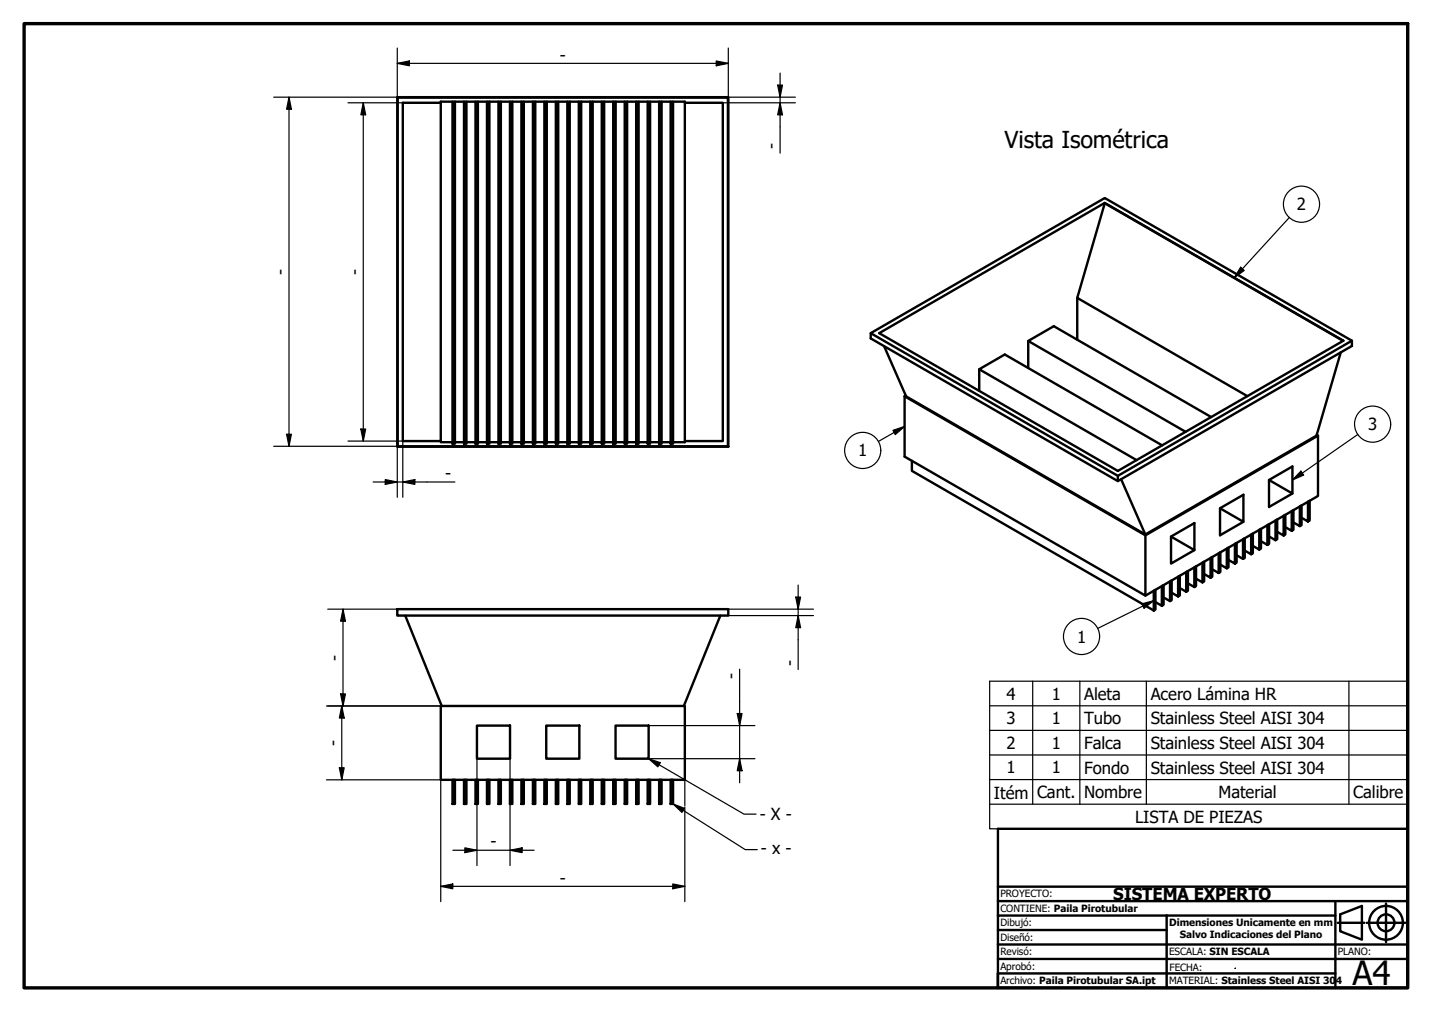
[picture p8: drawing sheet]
<svg xmlns="http://www.w3.org/2000/svg" width="297mm" height="210mm" viewBox="0 0 297 210" stroke-linecap="round" stroke-linejoin="round" font-family="sans-serif">
<!-- layer: Visible (ISO) -->
<g fill="none" stroke="#000" stroke-width=".5">
<path d="M82.4 20.2h68.7v72.5h-68.7zM82.5 20.2h68.5v72.4h-68.5zM91.4 21.3h-7.8v70.2h7.8M93.9 21.1h-2.5v70.6h2.5M93.9 21.1h.5v70.9h-.5zM94.4 21.1h1.9M96.3 21.1h.5v70.9h-.5zM96.8 21.1h1.8M98.6 21.1h.5v70.9h-.5zM99.1 21.1h1.9M101 21.1h.5v70.9h-.5zM101.5 21.1h1.9"/>
<path d="M103.4 21.1h.5v70.9h-.5zM103.9 21.1h1.9M105.8 21.1h.5v70.9h-.5zM106.3 21.1h1.9M108.2 21.1h.5v70.9h-.5zM108.7 21.1h1.8M110.5 21.1h.5v70.9h-.5zM111 21.1h1.9M112.9 21.1h.5v70.9h-.5zM113.4 21.1h1.9M115.3 21.1h.5v70.9h-.5zM115.8 21.1h1.9"/>
<path d="M117.7 21.1h.5v70.9h-.5zM118.2 21.1h1.9M120.1 21.1h.5v70.9h-.5zM120.6 21.1h1.8M122.4 21.1h.5v70.9h-.5zM122.9 21.1h1.9M124.8 21.1h.5v70.9h-.5zM125.3 21.1h1.9M127.2 21.1h.5v70.9h-.5zM127.7 21.1h1.9M129.6 21.1h.5v70.9h-.5zM130.1 21.1h1.9"/>
<path d="M132 21.1h.5v70.9h-.5zM132.5 21.1h1.8M134.3 21.1h.5v70.9h-.5zM134.8 21.1h1.9M136.7 21.1h.5v70.9h-.5zM137.2 21.1h1.9M139.1 21.1h.5v70.9h-.5zM139.6 21.1h2.5v70.6h-2.5M142.1 21.3h7.8v70.2h-7.8M229.2 42.1l-46.8 27 49.5 28.6 46.8-27-49.5-28.5M229.2 42.2l-5.7 19.6 35.2 20.4M229.2 42.2l49.4 28.5"/>
<path d="M180.6 69.1l48.6-28 51.2 29.6v1.1l-48.5 28-51.3-29.6zM180.6 69.1l51.3 29.6M183.4 71.8l4.6 10.4 49.6 28.7 35.5-20.5 5-17.3M203.1 76.6v4.5M213.3 70.7v5.6M223.5 61.8v8.7M280.4 70.7l-48.5 28v1.1M94.4 91.7h1.9M96.8 91.7h1.8M99.1 91.7h1.9M101.5 91.7h1.9M103.9 91.7h1.9"/>
<path d="M106.3 91.7h1.9M108.7 91.7h1.8M111 91.7h1.9M113.4 91.7h1.9M115.8 91.7h1.9M118.2 91.7h1.9M120.6 91.7h1.8M122.9 91.7h1.9M125.3 91.7h1.9M127.7 91.7h1.9M130.1 91.7h1.9M132.5 91.7h1.8"/>
<path d="M134.8 91.7h1.9M137.2 91.7h1.9M187.6 82.2l50 28.8 35.8-20.6-.3-.2M187.6 82.2v12.5l50 28.8v-12.5M187.9 82.1l-.3 .1M189.2 95.6v2.1l50.1 28.9M232.6 99.4l5 11.5M241.1 92.4l-32.7-18.9-5.3 3.1 32.7 18.8M251.2 86.5l-32.6-18.8-5.3 3 32.6 18.9M263.2 99.6l4.9 2.8v-5.6l-4.9 2.8v5.6l4.9-2.8M273.4 90.4v12.5l-35.8 20.6M242.9 111.3l4.9 2.8v-5.6l-4.9 2.8v5.6l4.9-2.8"/>
<path d="M249.8 119.1l1.3 .7 .4-.2v-4.1l-.4 .2v4.1M251.5 118.1l1.3 .7 .3-.2v-4l-.3 .2v4M253.1 105.4l4.8 2.8v-5.6l-4.8 2.8v5.6l4.8-2.8M253.1 117.1l1.4 .8 .3-.2v-4.1l-.3 .2v4.1M254.8 116.1l1.4 .8 .3-.2v-4.1l-.3 .2v4.1M256.5 115.2l1.3 .7 .4-.2v-4.1l-.4 .3v4M258.2 114.2l1.3 .8 .4-.2v-4.1l-.4 .2v4.1M259.9 113.2l1.3 .8 .4-.2v-4.1l-.4 .2v4.1M261.6 112.3l1.3 .7 .3-.2v-4.1l-.3 .2v4.1M263.2 111.3l1.4 .7 .3-.2v-4l-.3 .2v4M264.9 110.3l1.4 .8 .3-.2v-4.1l-.3 .2v4.1M266.6 109.3l1.3 .8 .4-.2v-4.1l-.4 .2v4.1"/>
<path d="M268.3 108.4l1.3 .7 .4-.2v-4.1l-.4 .2v4.1M270 107.4l1.3 .8 .4-.2v-4.1l-.4 .2v4.1M82.4 126.3h68.7v1.4h-68.7zM84.1 127.7l7.5 18.7M149.4 127.7l-7.6 18.7M239.3 122.5l.4-.2v4.1l-.4 .2zM239.7 124.9l1.3 .8 .4-.2v-4.1l-.4 .2v4.1M241.4 123.9l1.3 .8 .3-.2v-4.1l-.3 .2v4.1M243 122.9l1.4 .8 .3-.2v-4.1l-.3 .2v4.1M244.7 122l1.4 .7 .3-.2v-4l-.3 .2v4M246.4 121l1.3 .8 .4-.2v-4.1l-.4 .2v4.1M248.1 120l1.3 .8 .4-.2v-4.1l-.4 .2v4.1"/>
<path d="M91.4 146.4h50.7v15.3h-50.7zM98.9 150.5h6.9v6.9h-6.9zM113.3 150.5h6.9v6.9h-6.9zM127.7 150.5h6.8v6.9h-6.8zM93.9 161.7h.5v5h-.5zM96.3 161.7h.5v5h-.5zM98.6 161.7h.5v5h-.5zM101 161.7h.5v5h-.5zM103.4 161.7h.5v5h-.5zM105.8 161.7h.5v5h-.5zM108.2 161.7h.5v5h-.5zM110.5 161.7h.5v5h-.5z"/>
<path d="M112.9 161.7h.5v5h-.5zM115.3 161.7h.5v5h-.5zM117.7 161.7h.5v5h-.5zM120.1 161.7h.5v5h-.5zM122.4 161.7h.5v5h-.5zM124.8 161.7h.5v5h-.5zM127.2 161.7h.5v5h-.5zM129.6 161.7h.5v5h-.5zM132 161.7h.5v5h-.5zM134.3 161.7h.5v5h-.5zM136.7 161.7h.5v5h-.5zM139.1 161.7h.5v5h-.5z"/>
</g>
<g fill="none" stroke="#000" stroke-width=".25">
<path d="M257.3 55.4l.8 .7-2.1 1.5zM267.4 45.1l-11.4 12.5M185.2 89.3l2.4-.8-1.9 1.6zM187.6 88.5l-5.4 3.1M269.9 97.7l.5 .8-2.3 1.1zM281.7 90.1l-13.6 9.5M236.9 125.2l2.4-.6-2 1.5zM239.3 124.6l-11.6 5.7M134.5 157.4l2.5 .8-.5 .8zM134.5 157.4l19.8 11.5h2.5M205.3 146.4h86.7M205.3 151.5h86.7"/>
<path d="M205.3 156.6h86.7M214.2 141.3v25.5M224 141.3v25.5M237.8 141.3v25.5M279.8 141.3v25.5M139.6 166.7l2.4 1-.5 .8zM139.6 166.7l15 9.5h2.5M205.3 161.7h86.7v-20.4h-86.7v25.5M205.3 166.8v5.1h86.7v-5.1M292 161.7v5.1h-86.7"/>
<circle cx="270" cy="42.4" r="3.7"/>
<circle cx="179" cy="93.4" r="3.7"/>
<circle cx="284.7" cy="88" r="3.7"/>
<circle cx="224.3" cy="132" r="3.7"/>
</g>
<!-- layer: Borde (ISO) -->
<path d="M5 4.9h287v200h-287z" fill="none" stroke="#000" stroke-width=".7"/>
<g fill="none" stroke="#000" stroke-width=".5">
<path d="M207 189.9v-18h85v33h-85M207 192.9h35M207 195.9h85M207 198.9h85M207 183.9h85M207 186.9h85M242 189.9h-35v15v-3h70M242 189.9v15M242 189.9h35M277 186.9v18M277.5 191.4h5.5M278 189.7l4.5-1.8v7l-4.5-1.7z"/>
<path d="M283.5 191.4h8M287.5 187.4v8"/>
<circle cx="287.5" cy="191.4" r="3.5"/>
<circle cx="287.5" cy="191.4" r="1.75"/>
</g>
<!-- layer: 0 -->
<path d="M256.2 200.8h.1" fill="none" stroke="#000" stroke-width=".25"/>
<path d="M291.4 198.9h.6" fill="none" stroke="#000" stroke-width=".25"/>
<!-- layer: Cota (ISO) -->
<g fill="none" stroke="#000" stroke-width=".25">
<path d="M82.4 13.1l2.5-.5v1zM82.4 10v10.2h-25.6M82.4 13.1h68.7M148.6 12.6l2.5 .5-2.5 .5zM151.1 10v10.2h13.9M161.3 17.7h1l-.5 2.5zM161.8 15.2v16.6M59.9 20.2l.5 2.5h-1zM59.9 20.2v72.4M72.2 21.3h11.4M75.4 21.3l.5 2.5h-1zM75.4 21.3v70.2"/>
<path d="M149.9 21.3h15.1M161.8 21.3l.5 2.5h-1zM56.8 92.6h25.7M59.4 90.1h1l-.5 2.5zM72.2 91.5h11.4v11.6M74.9 89h1l-.5 2.5zM77.4 100h17M79.9 99.5l2.5 .5-2.5 .5zM82.4 92.7v10.4M83.6 100l2.5-.5v1zM68 126.3h14.4M71.2 126.3l.5 2.5h-1z"/>
<path d="M71.2 126.3v20.1M151.1 126.3h17.6M151.1 127.7h17.6M153.4 138.8v23.6M165.1 123.8h1l-.5 2.5zM165.6 127.7l.5 2.5h-1zM165.6 121.3v17.6M67.7 146.4h23.7M70.4 159.3h1l-.5 2.4zM70.7 143.9h1l-.5 2.5zM70.9 146.4l.5 2.5h-1zM70.9 146.4v15.3"/>
<path d="M98.9 157.4v22.1M105.8 157.4v22.1M134.5 157.4h22.1M134.5 150.5h22.1M152.9 148h1l-.5 2.5zM153.4 157.4l.5 2.5h-1zM67.7 161.7h23.7v25.3M93.9 176.4h16.9M96.4 175.9l2.5 .5-2.5 .5zM105.8 176.4l2.5-.5v1zM142.1 161.7v5.4M142.1 167.4v19.6"/>
<path d="M91.4 183.8l2.5-.5v1zM91.4 183.8h50.7M139.6 183.3l2.5 .5-2.5 .5z"/>
</g>
<g fill="#000">
<path d="M82.4 13.1l2.5-.5v1z" fill-rule="evenodd"/>
<path d="M148.6 12.6l2.5 .5-2.5 .5z" fill-rule="evenodd"/>
<path d="M161.3 17.7h1l-.5 2.5z" fill-rule="evenodd"/>
<path d="M59.9 20.2l.5 2.5h-1z" fill-rule="evenodd"/>
<path d="M75.4 21.3l.5 2.5h-1z" fill-rule="evenodd"/>
<path d="M161.8 21.3l.5 2.5h-1z" fill-rule="evenodd"/>
<path d="M59.4 90.1h1l-.5 2.5z" fill-rule="evenodd"/>
<path d="M74.9 89h1l-.5 2.5z" fill-rule="evenodd"/>
<path d="M83.6 100l2.5-.5v1z" fill-rule="evenodd"/>
<path d="M79.9 99.5l2.5 .5-2.5 .5z" fill-rule="evenodd"/>
<path d="M71.2 126.3l.5 2.5h-1z" fill-rule="evenodd"/>
<path d="M165.1 123.8h1l-.5 2.5z" fill-rule="evenodd"/>
<path d="M165.6 127.7l.5 2.5h-1z" fill-rule="evenodd"/>
<path d="M70.4 159.3h1l-.5 2.4z" fill-rule="evenodd"/>
<path d="M70.7 143.9h1l-.5 2.5z" fill-rule="evenodd"/>
<path d="M70.9 146.4l.5 2.5h-1z" fill-rule="evenodd"/>
<path d="M152.9 148h1l-.5 2.5z" fill-rule="evenodd"/>
<path d="M153.4 157.4l.5 2.5h-1z" fill-rule="evenodd"/>
<path d="M96.4 175.9l2.5 .5-2.5 .5z" fill-rule="evenodd"/>
<path d="M105.8 176.4l2.5-.5v1z" fill-rule="evenodd"/>
<path d="M91.4 183.8l2.5-.5v1z" fill-rule="evenodd"/>
<path d="M139.6 183.3l2.5 .5-2.5 .5z" fill-rule="evenodd"/>
</g>
<g fill="#000">
<path d="M257.3 55.4l.8 .7-2.1 1.5z" fill-rule="evenodd"/>
<path d="M185.2 89.3l2.4-.8-1.9 1.6z" fill-rule="evenodd"/>
<path d="M269.9 97.7l.5 .8-2.3 1.1z" fill-rule="evenodd"/>
<path d="M236.9 125.2l2.4-.6-2 1.5z" fill-rule="evenodd"/>
<path d="M134.5 157.4l2.5 .8-.5 .8z" fill-rule="evenodd"/>
<path d="M139.6 166.7l2.4 1-.5 .8z" fill-rule="evenodd"/>
</g>
<text font-size="6.9" x="280.6" y="204.4">A4</text>
<text font-size="4.8" x="208.4" y="30.7">Vista Isométrica</text>
<g font-size="3.5">
<text x="116.1" y="12.6">-</text>
<text x="161.2" y="31" transform="rotate(-90 161.2 31)">-</text>
<text x="269" y="43.6">2</text>
<text x="59.4" y="57" transform="rotate(-90 59.4 57)">-</text>
<text x="74.8" y="57" transform="rotate(-90 74.8 57)">-</text>
<text x="283.8" y="89.3">3</text>
<text x="178" y="94.7">1</text>
<text x="92.4" y="99.4">-</text>
<text x="70.6" y="137" transform="rotate(-90 70.6 137)">-</text>
<text x="223.4" y="133.3">1</text>
<text x="152.8" y="140.8" transform="rotate(-90 152.8 140.8)">-</text>
<text x="165" y="138.1" transform="rotate(-90 165 138.1)">-</text>
<text x="208.8" y="145.1">4</text>
<text x="218.2" y="145.1">1</text>
<text x="224.9" y="145.1">Aleta</text>
<text x="238.7" y="145.2">Acero Lámina HR</text>
<text x="70.3" y="154.7" transform="rotate(-90 70.3 154.7)">-</text>
<text x="208.8" y="150.2">3</text>
<text x="208.8" y="155.3">2</text>
<text x="218.2" y="150.2">1</text>
<text x="218.2" y="155.3">1</text>
<text x="224.9" y="150.2">Tubo</text>
<text x="224.9" y="155.4">Falca</text>
<text x="238.7" y="150.2">Stainless Steel AISI 304</text>
<text x="238.7" y="155.4">Stainless Steel AISI 304</text>
<text x="208.8" y="160.4">1</text>
<text x="218.2" y="160.4">1</text>
<text x="224.9" y="160.5">Fondo</text>
<text x="238.7" y="160.5">Stainless Steel AISI 304</text>
<text x="206.2" y="165.7">Itém</text>
<text x="215.1" y="165.5">Cant.</text>
<text x="224.9" y="165.6">Nombre</text>
<text x="252.8" y="165.6">Material</text>
<text x="280.7" y="165.6">Calibre</text>
<text x="157.6" y="170.1">- X -</text>
<text x="235.4" y="170.6">LISTA DE PIEZAS</text>
<text x="101.7" y="175.8">-</text>
<text x="157.8" y="177.2">- x -</text>
<text x="116.1" y="183.3">-</text>
<text x="230.9" y="186.6">SISTEMA EXPERTO</text>
</g>
<g font-size="2.1">
<text x="207.5" y="186.2">PROYECTO:</text>
<text x="207.5" y="189.2">CONTIENE: Paila Pirotubular</text>
<text x="207.5" y="195.2">Diseñó:</text>
<text x="207.5" y="192.2">Dibujó:</text>
<text x="242.5" y="192.1">Dimensiones Unicamente en mm</text>
<text x="244.7" y="194.6">Salvo Indicaciones del Plano</text>
<text x="207.5" y="201.2">Aprobó:</text>
<text x="207.5" y="198.2">Revisó:</text>
<text x="242.5" y="198.2">ESCALA: SIN ESCALA</text>
<text x="242.6" y="201.4">FECHA:</text>
<text x="277.5" y="198.2">PLANO:</text>
<text x="207.5" y="204.2">Archivo: Paila Pirotubular SA.ipt</text>
<text x="242.5" y="204.2">MATERIAL: Stainless Steel AISI 30</text>
<text x="277.1" y="204.2">4</text>
</g>
</svg>
